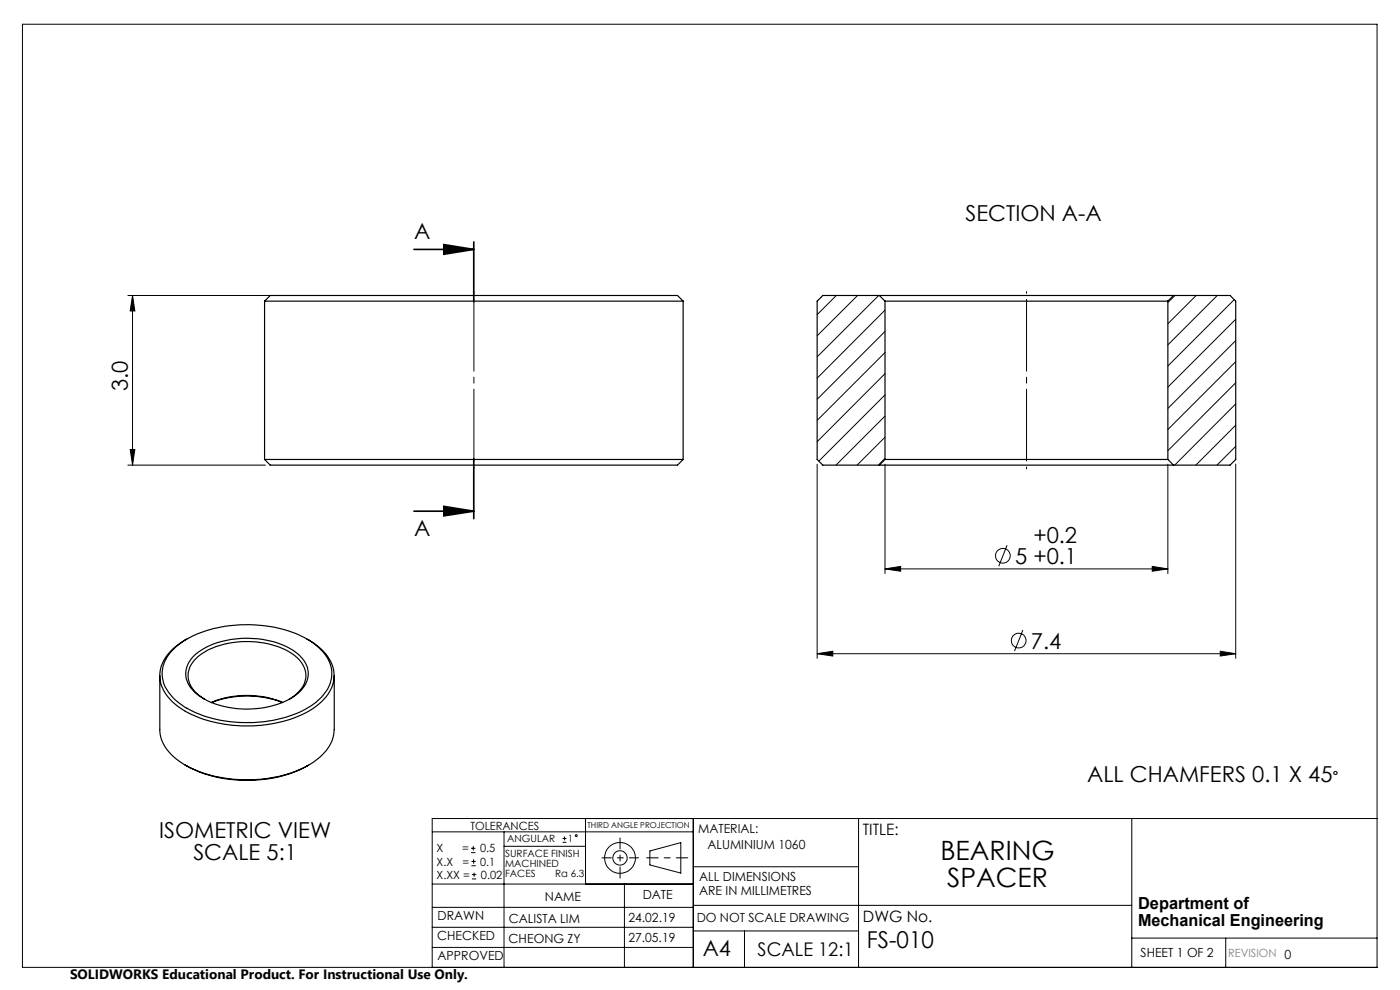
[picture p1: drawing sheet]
<svg xmlns="http://www.w3.org/2000/svg" width="297mm" height="210mm" viewBox="0 0 297 210" stroke-linecap="round" stroke-linejoin="round" font-family="sans-serif">
<g fill="none" stroke="#000" stroke-width=".21">
<path d="M4.8 5.1h287.3v200.1h-287.3zM27.1 62.7h41.2M28.1 62.7v36M28.1 62.7l.5 3.3h-1zM177.4 62.7l-4 4M181.9 62.7l-8.5 8.5M186.4 62.7l-13 13M187.7 65.8l-14.3 14.4M187.7 70.3l-14.3 14.4M187.7 74.8l-14.3 14.4M187.7 79.3l-14.3 14.4M249.3 62.7l-1.5 1.5"/>
<path d="M253.8 62.7l-6 6M258.2 62.7l-10.4 10.5M261.8 63.6l-14 14M262.1 67.7l-14.3 14.4M262.1 72.2l-14.3 14.4M262.1 76.7l-14.3 14.4M27.1 98.7h29.2M27.6 95.3h1l-.5 3.4zM173.4 98.5v41.2M187.7 83.8l-14 14M187.7 88.3l-10.4 10.4M187.7 92.7l-5.9 6"/>
<path d="M187.7 97.2l-1.4 1.5M187.7 98.5v23.2M247.8 98.5v23.2M262.1 81.2l-14.3 14.4M262.1 85.7l-12.9 13M262.1 90.2l-8.4 8.5M262.1 94.7l-3.9 4M262.1 98.5v41.2M213.6 115.7l-1.7 4.4M173.4 138.7l3.3-.6v1.1zM173.4 138.7h88.7M187.7 120.7l3.4-.6v1.1z"/>
<path d="M187.7 120.7h60.1M217 133.7l-1.8 4.4M244.4 120.1l3.4 .6-3.4 .5zM258.9 138.1l3.2 .6-3.2 .5zM91.7 176.5h55.4M99.9 179.9h1M100.4 179.5v.9M106.9 176.5v28.7M106.9 179.5h17.3M119.3 178.7h.9M119.3 177.9h.9M119.8 177.4v.9"/>
<path d="M124.2 173.6v13.9M147.1 173.6v31.6M182.1 173.6v31.6M240.1 173.6v31.6M292.1 173.6h-200.4v31.6M91.7 196.7h55.4M91.7 192.5h55.4M91.7 187.5h55.4M99.9 180.9h1M100 183.6h.9M100 182.7h.9M100.1 186.4h.9"/>
<path d="M100.1 185.5h.9M100.5 182.3v.9M100.6 185.1v.9M132.5 187.5v17.7M137.9 180.5l6.5-1.8v6.5l-6.5-1.7zM147.1 183.9h35M147.1 197.5h35M147.1 192h93M157.9 197.5v7.7M240.1 199h52M260 199v6.2M91.7 201h55.4"/>
<circle cx="212.8" cy="117.9" r="1.55"/>
<circle cx="216.1" cy="135.9" r="1.56"/>
<circle cx="122.2" cy="177.3" r=".2"/>
<circle cx="131.5" cy="182" r="1.52"/>
<circle cx="131.5" cy="182" r="3.3"/>
</g>
<path d="M145.9 182h-8.7" fill="none" stroke="#000" stroke-width=".21" stroke-dasharray="15.2 1.3 1.3 1.3" stroke-dashoffset="12.8"/>
<path d="M131.5 177.7v8.6" fill="none" stroke="#000" stroke-width=".21" stroke-dasharray="15.2 1.3 1.3 1.3" stroke-dashoffset="12.9"/>
<path d="M127.7 182h7.8" fill="none" stroke="#000" stroke-width=".21" stroke-dasharray="15.2 1.3 1.3 1.3" stroke-dashoffset="13.3"/>
<path d="M87.8 52.9h12.7M94.2 51.9l6.3 1-6.3 1zM100.5 51.3v12.7M100.5 97.3v12.7M87.8 108.4h12.7M94.2 107.4l6.3 1-6.3 1z" fill="none" stroke="#000" stroke-width=".35"/>
<path d="M217.8 61.8v37.6M100.5 99.4v-37.6" fill="none" stroke="#000" stroke-width=".21" stroke-dasharray="15.2 1.3 1.3 1.3" stroke-dashoffset="-1.7"/>
<g fill="#000">
<path d="M94.2 51.9l6.3 1-6.3 1zM94.2 107.4l6.3 1-6.3 1z"/>
<path d="M28.1 62.7l.5 3.3h-1zM27.6 95.3h1l-.5 3.4z"/>
<path d="M173.4 138.7l3.3-.6v1.1zM258.9 138.1l3.2 .6-3.2 .5z"/>
<path d="M187.7 120.7l3.4-.6v1.1zM244.4 120.1l3.4 .6-3.4 .5z"/>
</g>
<g fill="none" stroke="#000" stroke-width=".25">
<path d="M56.1 63.9l1.2-1.2h86.4l1.2 1.2M56.1 63.9h88.8M56.1 63.9v33.6M144.9 63.9v33.6M186.5 62.7h62.5M186.5 62.7h-11.9l-1.2 1.2v33.6l1.2 1.2h11.9M186.5 62.7l1.2 1.2M187.7 63.9h60.1M187.7 63.9v33.6M247.8 63.9v33.6M249 62.7h11.9l1.2 1.2v33.6l-1.2 1.2h-11.9M249 62.7l-1.2 1.2"/>
<path d="M56.1 97.5h88.8M56.1 97.5l1.2 1.2h86.4l1.2-1.2M186.5 98.7h62.5M187.7 97.5h60.1M187.7 97.5l-1.2 1.2M247.8 97.5l1.2 1.2M36.9 137.6a21.6 21.6 0 0 1 13.2-5 26.1 26.1 0 0 1 16.1 3.6 8.1 8.1 0 0 1 4.2 7.1 9.4 9.4 0 0 1-5.6 7.1 28.4 28.4 0 0 1-25.1-.2 10.2 10.2 0 0 1-5.1-5.8 6.8 6.8 0 0 1 2.3-6.8zM39.7 135.6a10.1 10.1 0 0 0-5.8 7 8 8 0 0 0 3.8 7.2 25.9 25.9 0 0 0 16.8 4.1 22.6 22.6 0 0 0 13.6-4.9 7.2 7.2 0 0 0 0-11.4l-1.5-1.2-1.5-.8M41 139.3a17 17 0 0 1 12.9-3.8 15.1 15.1 0 0 1 10 3.9 5 5 0 0 1-.6 7.6 18.4 18.4 0 0 1-14.1 3.2 12.9 12.9 0 0 1-9-4.7 4.8 4.8 0 0 1 .8-6.2zM33.9 143.3v11.5a8.5 8.5 0 0 0 4.3 6.8l1.1 .7M43.4 148.3a5.7 5.7 0 0 1-3.4-6 8.3 8.3 0 0 1 5.8-5.1 19.3 19.3 0 0 1 16.1 1.4 5.3 5.3 0 0 1 2.7 6.3 7.8 7.8 0 0 1-3.2 3.4M44.8 149a20.1 20.1 0 0 1 15.2 0"/>
<path d="M44.9 149a20.7 20.7 0 0 1 15 0M70.9 143.3v11.5a8.7 8.7 0 0 1-4.3 6.8 28.2 28.2 0 0 1-20.3 3.2 23.1 23.1 0 0 1-7-2.5M39.3 162.3a28 28 0 0 0 26.2 0"/>
</g>
<g font-size="5.6">
<text x="199.5" y="182.5">BEARING</text>
<text x="200.9" y="188.1">SPACER</text>
</g>
<text font-size="4.9" x="183.9" y="201">FS-010</text>
<g font-size="4.7">
<text x="204.8" y="46.8">SECTION A-A</text>
<text x="87.8" y="50.8">A</text>
<text x="27.1" y="83" transform="rotate(-90 27.1 83)">3.0</text>
<text x="87.8" y="113.8">A</text>
<text x="215.3" y="119.6">5 +0.1</text>
<text x="219.2" y="115.1">+0.2</text>
<text x="218.7" y="137.6">7.4</text>
<text x="230.6" y="166">ALL CHAMFERS 0.1 X 45</text>
<text x="33.8" y="177.8">ISOMETRIC VIEW</text>
<text x="41" y="182.4">SCALE 5:1</text>
<text x="149.1" y="202.9">A4</text>
</g>
<text font-size="4" x="160.7" y="202.8">SCALE 12:1</text>
<text font-size="3.9" x="282.7" y="166">°</text>
<g font-size="3.5">
<text x="241.4" y="192.8">Department of</text>
<text x="241.4" y="196.3">Mechanical Engineering</text>
</g>
<g font-size="3.3">
<text x="183" y="177.2">TITLE:</text>
<text x="183.1" y="195.7">DWG No.</text>
</g>
<text font-size="2.9" x="14.9" y="207.6">SOLIDWORKS Educational Product. For Instructional Use Only.</text>
<g font-size="2.7">
<text x="148.1" y="176.7">MATERIAL:</text>
<text x="150.1" y="180.1">ALUMINIUM 1060</text>
<text x="115.6" y="191">NAME</text>
<text x="136.3" y="190.8">DATE</text>
<text x="148.3" y="186.8">ALL DIMENSIONS</text>
<text x="148.3" y="189.8">ARE IN MILLIMETRES</text>
<text x="92.8" y="195.2">DRAWN</text>
<text x="107.9" y="195.7">CALISTA LIM</text>
<text x="133.3" y="195.6">24.02.19</text>
<text x="147.8" y="195.7">DO NOT SCALE DRAWING</text>
<text x="92.8" y="199.3">CHECKED</text>
<text x="92.8" y="203.6">APPROVED</text>
<text x="107.9" y="199.9">CHEONG ZY</text>
<text x="133.3" y="199.8">27.05.19</text>
<text x="242" y="203">SHEET 1 OF 2</text>
</g>
<g font-size="2.4">
<text x="99.8" y="176">TOLERANCES</text>
<text x="92.6" y="180.8">X</text>
<text x="92.6" y="183.6">X.X</text>
<text x="98" y="180.8">=</text>
<text x="98.1" y="183.6">=</text>
<text x="101.8" y="180.8">0.5</text>
<text x="101.9" y="183.6">0.1</text>
<text x="92.6" y="186.4">X.XX =</text>
<text x="102" y="186.4">0.02</text>
</g>
<text font-size="2.4" fill="#808080" x="260.6" y="203">REVISION 0</text>
<g font-size="2.1">
<text x="107.6" y="178.6">ANGULAR</text>
<text x="120.5" y="178.6">1</text>
<text x="107.2" y="181.8">SURFACE FINISH</text>
<text x="107.2" y="183.9">MACHINED</text>
<text x="107.2" y="186">FACES</text>
<text x="117.8" y="186">Ra 6.3</text>
</g>
<text font-size="1.7" x="124.6" y="175.7">THIRD ANGLE PROJECTION</text>
</svg>
